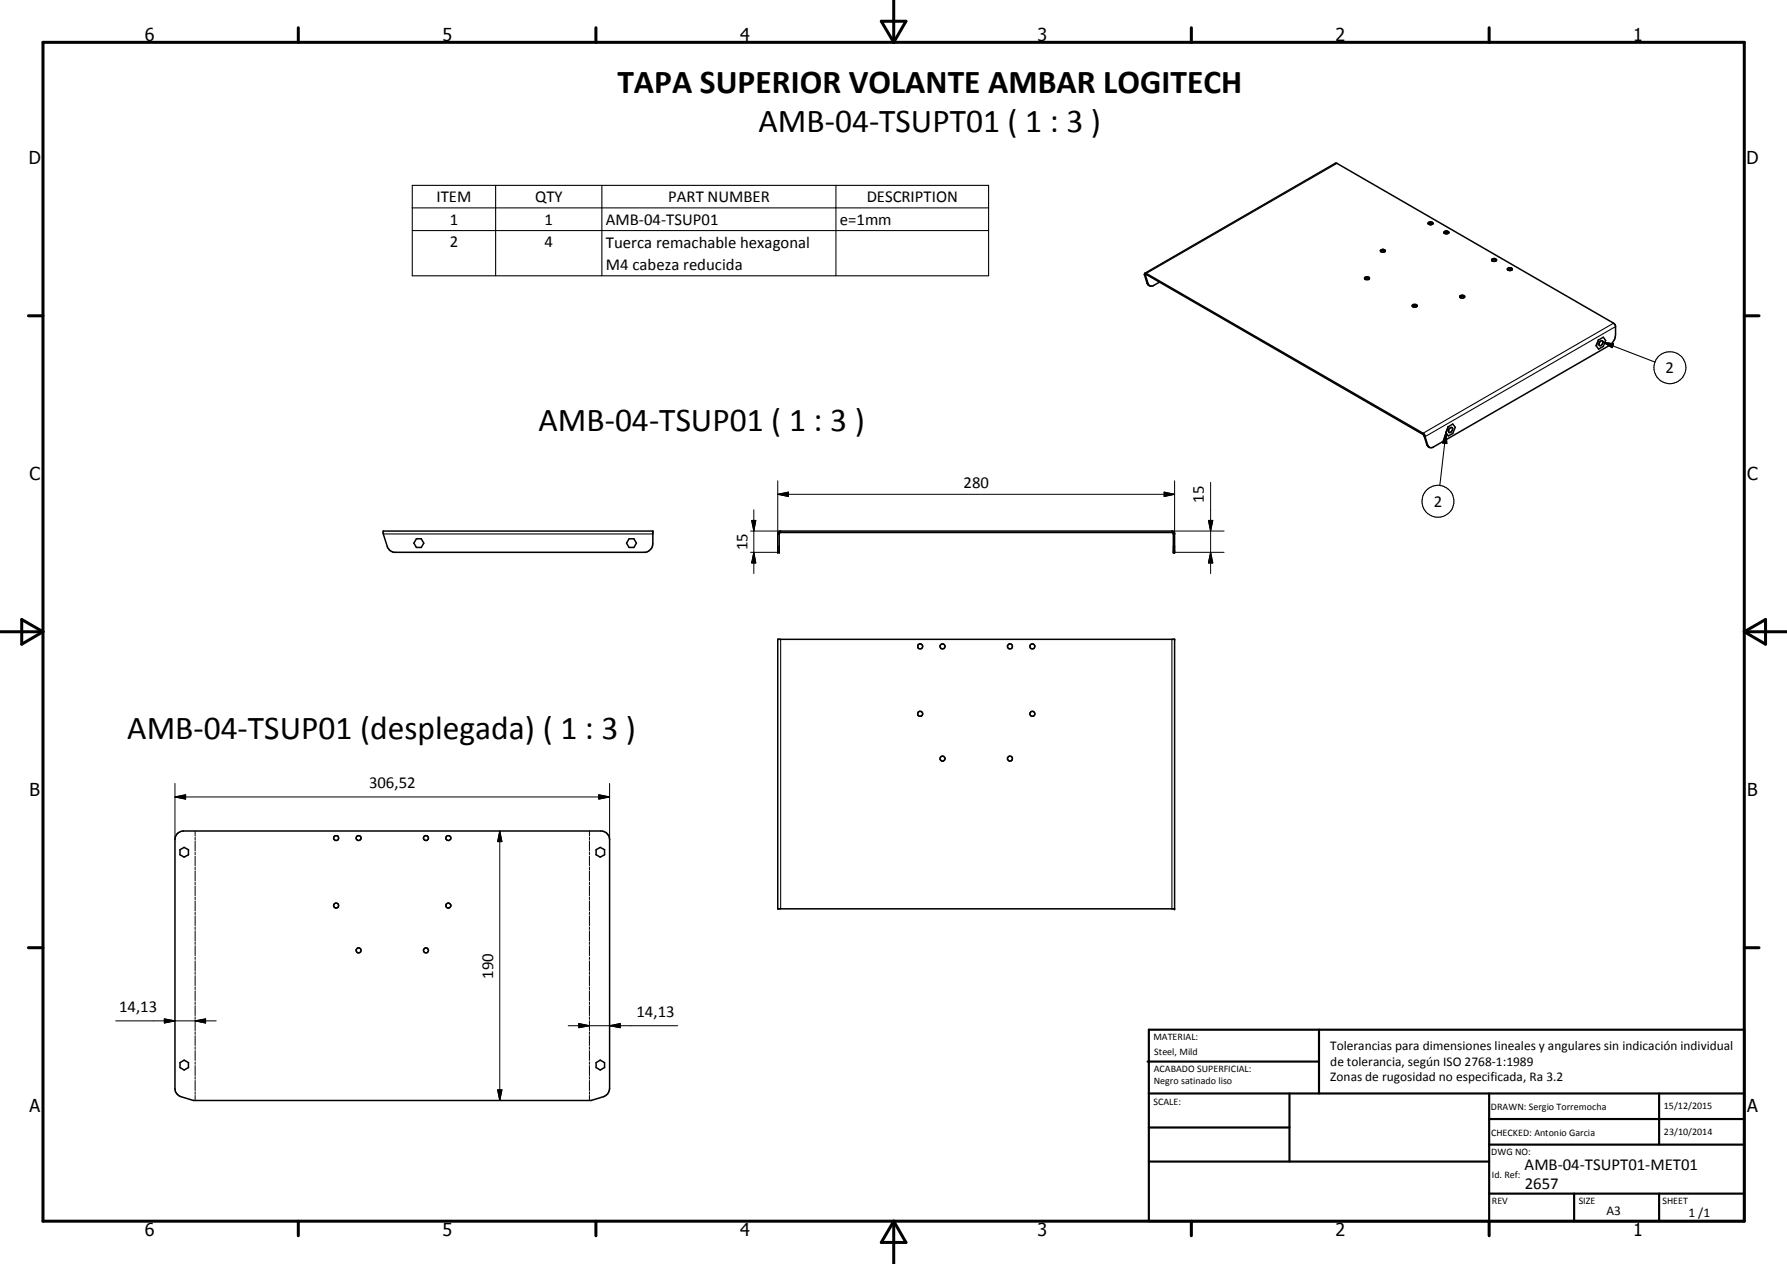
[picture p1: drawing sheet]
<svg xmlns="http://www.w3.org/2000/svg" width="420mm" height="297mm" viewBox="0 0 420 297" stroke-linecap="round" stroke-linejoin="round" font-family="sans-serif">
<g fill="none" stroke="#000" stroke-width=".35">
<path d="M324.6 58.9a.59 .59 0 0 1 .6-.3 .59 .59 0 0 1 .5 .5 .7 .7 0 0 1-1.1-.2zM324.6 59.1l.4-.2 .7 .2M335.8 52.6l.4 .2 .7-.2M335.8 52.6a.53 .53 0 0 1 .5-.5 .53 .53 0 0 1 .6 .5M335.8 52.6a.77 .77 0 0 1 1.1 0M339.5 54.8a.53 .53 0 0 1 .6-.5 .53 .53 0 0 1 .5 .5M339.5 54.8l.5 .1 .6-.1M339.5 54.8l.4-.2 .7 .2M269.1 64.5l.6 2 .6 .7M269.1 64.5l.2 .2M269.2 64.2l44.8-25.8h.2l65.2 37.5 .4 .7v2.1a3.3 3.3 0 0 1-1.4 2.5l-41.4 23.8a1.08 1.08 0 0 1-1.5-.5l-.7-2M269.2 64.2h.2l65.2 37.6 .3 .4 .2 .4"/>
<path d="M269.2 64.2l-.1 .3M269.3 64.7l.7 2.2 .5 .3h.6l1.5-.9M269.3 64.7l.2-.2 65.2 37.7 .1 .3M320.9 65.2a.69 .69 0 0 1 1.1 .2l-.2 .3h-.7l-.2-.2zM320.9 65.5l.4-.2 .7 .2M332.1 72v-.3l.2-.2h.6l.3 .2v.3M332.1 72l.2 .2 .9-.2M332.1 72l.3-.2 .8 .2M343.3 69.8h-.1a.57 .57 0 0 1 .6-.4 .57 .57 0 0 1 .5 .4M343.3 69.8l.4 .3 .6-.3M343.3 69.8l.3-.2 .7 .2M350.7 61.2l.6-.2 .5 .2"/>
<path d="M350.8 61a.6 .6 0 0 1 .6-.2 .6 .6 0 0 1 .4 .5 .69 .69 0 0 1-1.1-.3zM354.5 63.4l.5-.2 .5 .2M354.6 63a.54 .54 0 0 1 .6-.1 .54 .54 0 0 1 .3 .5 .7 .7 0 0 1-1.1-.2zM375.8 79.9h.1M375.8 79.9l-.5 1.4M375.9 79.9l1.1-.7 .5 .8-.5 1.4-1.1 .6-.6-.7M375.9 79.9l-.6 1.4M376.2 80.3l.5-.2a.67 .67 0 0 1 0 .8 .67 .67 0 0 1-.7 .2zM334.8 102.5l.3 .1M335.1 102.6l.8 2.4M340.5 100.3l1.1-.6 .6 .7-.6 1.5-1.1 .5-.5-.7M340.5 100.3l-.5 1.4"/>
<path d="M340.8 100.7l.4-.2a.64 .64 0 0 1 .3 .7 .64 .64 0 0 1-.6 .4h-.2l-.1-.2zM90.1 124.8h63.4v3a2.2 2.2 0 0 1-1.7 2h-59.2l-.8-.4-.7-.7-1-3.2zM97.9 126.6h1.1l.6 1-.6 1.1h-1.1l-.6-1.1zM147.9 126.6h1.1l.6 1-.6 1.1h-1.1l-.6-1.1zM182.9 125.5a.66 .66 0 0 1 .6-.7h92l.4 .1 .3 .4v4.5h-.3v-4.3M182.9 125.5v4.3h.3v-4.5l.2-.2h92.3l.2 .4M182.9 125.5h.3M275.9 125.5h.3M182.9 150.2h93.3v63.4h-93.3zM237 177.9l.3-.2 .5 .1 .2 .7-.4 .4h-.3l-.4-.4zM41.6 196a2.04 2.04 0 0 1 1.5-.7h98.2a2 2 0 0 1 2 2v58.5a2.08 2.08 0 0 1-1.4 1.9l-2.9 .9h-93.5l-3.3-1-.9-.9-.2-.9v-58.5zM42.3 199.7l1-.6 1 .6v1.2l-1 .5-1-.5z"/>
<path d="M140.2 199.7l.9-.6 1 .6v1.2l-1 .5-.9-.5zM42.3 249.7l1-.6 1 .6v1.2l-1 .6-1-.6zM140.2 249.7l.9-.6 1 .6v1.2l-1 .6-.9-.6z"/>
<circle cx="216.3" cy="151.9" r=".59"/>
<circle cx="221.6" cy="151.9" r=".59"/>
<circle cx="237.5" cy="151.9" r=".59"/>
<circle cx="242.7" cy="151.9" r=".59"/>
<circle cx="216.3" cy="167.8" r=".58"/>
<circle cx="221.6" cy="178.3" r=".58"/>
<circle cx="242.7" cy="167.7" r=".59"/>
<circle cx="79" cy="196.9" r=".58"/>
<circle cx="84.3" cy="196.9" r=".58"/>
<circle cx="100.1" cy="196.9" r=".58"/>
<circle cx="105.4" cy="196.9" r=".59"/>
<circle cx="79" cy="212.8" r=".59"/>
<circle cx="105.4" cy="212.8" r=".58"/>
<circle cx="84.3" cy="223.3" r=".6"/>
<circle cx="100.1" cy="223.3" r=".59"/>
</g>
<g fill="none" stroke="#000" stroke-width=".25">
<path d="M314.4 38.4l-44.9 25.9-.2 .4M96.9 43.6h135.5v21.2h-135.5zM96.9 48.9h135.5M96.9 54.2h135.5M116.5 43.6v21.2M141.5 43.6v21.2M196.5 43.6v21.2M269.7 66.5l.2 .2M379.4 75.9l-44.8 25.9v.3M379.8 76.8l-44.7 25.8M376.9 80.4l2.5 .4-.4 .9zM376.9 80.4l12.2 4.7"/>
<path d="M335.5 104.5l.2 .1M340 101.7l.2 2.5-1-.1zM340 101.7l-1.5 12.4M90.1 125.5h63.4M182.9 128.4h.3M183.5 124.8v.3M275.5 124.8v.3M275.9 128.4h.3M183.5 150.2v63.4M275.5 150.2v63.4"/>
<circle cx="392.6" cy="86.4" r="3.8"/>
<circle cx="338.1" cy="117.8" r="3.8"/>
</g>
<g fill="#000">
<circle cx="182.9" cy="129.8" r=".18"/>
<circle cx="183.2" cy="129.8" r=".18"/>
<circle cx="275.9" cy="129.8" r=".18"/>
<circle cx="276.2" cy="129.8" r=".18"/>
<circle cx="276.2" cy="150.2" r=".18"/>
<circle cx="276.2" cy="213.6" r=".18"/>
</g>
<g fill="none" stroke="#000" stroke-width=".24">
<path d="M177.2 119.8v15M182.9 116.2l2.5-.5v1zM182.9 116.2h93.3M182.9 113v12.5M273.7 115.7l2.5 .5-2.5 .5zM276.2 113v12.5M284.6 113.4v21.4M176.5 129.8h6.4M176.5 124.8h7M176.7 122.3h1l-.5 2.5zM177.2 129.8l.5 2.5h-1zM275.5 124.8h12.3"/>
<path d="M276.2 129.8h11.6M284.1 122.3h1l-.5 2.5zM284.6 129.8l.5 2.5h-1zM41.1 187.3l2.5-.5v1zM41.1 187.3h102.2M41.1 184.1v13.2M45.9 195.3v1.2M45.9 196.8v.6M45.9 197.6v2.4M117.5 195.3l.5 2.5h-1zM117.5 195.3v63.3M138.6 195.3v1.2"/>
<path d="M138.6 196.8v.6M138.6 197.6v2.4M140.8 186.8l2.5 .5-2.5 .5zM143.3 184.1v13.2M45.9 200.3v.5M45.9 201.2v2.3M45.9 203.8v.6M45.9 204.6v2.4M45.9 207.3v.6M45.9 208.2v2.3M45.9 210.8v.6M45.9 211.7v2.3"/>
<path d="M45.9 214.3v.6M45.9 215.2v2.4M45.9 217.8v.6M45.9 218.7v2.4M138.6 200.3v.5M138.6 201.2v2.3M138.6 203.8v.6M138.6 204.6v2.4M138.6 207.3v.6M138.6 208.2v2.3M138.6 210.8v.6M138.6 211.7v2.3"/>
<path d="M138.6 214.3v.6M138.6 215.2v2.4M138.6 217.8v.6M138.6 218.7v2.4M27.2 239.9h23.6M38.6 239.4l2.5 .5-2.5 .5zM45.9 239.9l2.4-.5v1zM45.9 221.4v.6M45.9 222.2v2.4M45.9 224.9v.6M45.9 225.8v2.3M45.9 228.4v.6"/>
<path d="M45.9 229.3v2.3M45.9 231.9v.6M45.9 232.8v2.4M45.9 235.5v.6M45.9 236.3v2.4M45.9 239v.6M45.9 239.9v2.3M138.6 221.4v.6M138.6 222.2v2.4M138.6 224.9v.6M138.6 225.8v2.3M138.6 228.4v.6"/>
<path d="M138.6 229.3v2.3M138.6 231.9v.6M138.6 232.8v2.4M138.6 235.5v.6M138.6 236.3v2.4M138.6 239v.6M138.6 239.9v2.3M45.9 242.5v.6M45.9 243.4v2.3M45.9 246v.6M45.9 246.9v2.3M45.9 249.6v.5"/>
<path d="M45.9 250.4v2.4M45.9 253v.6M45.9 253.9v2.4M45.9 256.6v.6M45.9 257.4v1.2M117 256.1h1l-.5 2.5zM133.6 241h25.7M136.1 240.5l2.5 .5-2.5 .5zM138.6 242.5v.6M138.6 243.4v2.3M138.6 246v.6M138.6 246.9v2.3"/>
<path d="M138.6 249.6v.5M138.6 250.4v2.4M138.6 253v.6M138.6 253.9v2.4M138.6 256.6v.6M138.6 257.4v1.2M143.3 241l2.5-.5v1z"/>
</g>
<g fill="none" stroke="#000" stroke-width=".71">
<path d="M10.1 9.9h400v277.1h-400zM70.1 6.5v3.4M140.1 6.5v3.4M207.2 5h5.8l-2.9 4.9zM210.1 0v9.9M280.1 6.5v3.4M350.1 6.5v3.4M6.7 74.2h3.4M410.1 74.2h3.5M.1 148.5h10M5.1 145.6l5 2.9-5 2.9zM410.1 148.5h10"/>
<path d="M410.1 148.5l5-2.9v5.8zM6.7 222.7h3.4M410.1 222.7h3.5M70.1 287v3.4M140.1 287v3.4M210.1 287v10M210.1 287l2.9 5h-5.8zM280.1 287v3.4M350.1 287v3.4"/>
</g>
<g fill="none" stroke="#000" stroke-width=".51">
<path d="M269.8 249.5h40.3M270.1 242h140v45h-140zM270.1 257h140M303.2 257v16M310.1 242v15M350.1 257v30M390.1 257v12M270.1 265h33.1M270.1 273h80M350.1 269h60M350.1 263h60M350.1 280.5h60"/>
<path d="M370.1 280.5v6.5M390.1 280.5v6.5"/>
</g>
<g fill="#000">
<path d="M376.9 80.4l2.5 .4-.4 .9zM182.9 116.2l2.5-.5v1zM273.7 115.7l2.5 .5-2.5 .5zM340 101.7l.2 2.5-1-.1zM176.7 122.3h1l-.5 2.5zM177.2 129.8l.5 2.5h-1zM284.1 122.3h1l-.5 2.5zM284.6 129.8l.5 2.5h-1zM41.1 187.3l2.5-.5v1zM117.5 195.3l.5 2.5h-1zM140.8 186.8l2.5 .5-2.5 .5zM45.9 239.9l2.4-.5v1z"/>
<path d="M38.6 239.4l2.5 .5-2.5 .5zM117 256.1h1l-.5 2.5zM136.1 240.5l2.5 .5-2.5 .5zM143.3 241l2.5-.5v1z"/>
</g>
<g font-size="7.9">
<text x="145.1" y="22">TAPA SUPERIOR VOLANTE AMBAR LOGITECH</text>
<text x="178.3" y="30.9">AMB-04-TSUPT01 ( 1 : 3 )</text>
<text x="126.6" y="101.2">AMB-04-TSUP01 ( 1 : 3 )</text>
<text x="29.9" y="173.7">AMB-04-TSUP01 (desplegada) ( 1 : 3 )</text>
</g>
<g font-size="4.2">
<text x="34" y="9.6">6</text>
<text x="104" y="9.6">5</text>
<text x="174" y="9.6">4</text>
<text x="244" y="9.6">3</text>
<text x="314" y="9.6">2</text>
<text x="384" y="9.6">1</text>
<text x="6.8" y="38.7">D</text>
<text x="410.6" y="38.7">D</text>
<text x="7" y="112.9">C</text>
<text x="410.8" y="112.9">C</text>
<text x="7" y="187.1">B</text>
<text x="410.8" y="187.1">B</text>
<text x="7" y="261.4">A</text>
<text x="410.8" y="261.4">A</text>
<text x="34" y="290.4">6</text>
<text x="104" y="290.4">5</text>
<text x="174" y="290.4">4</text>
<text x="244" y="290.4">3</text>
<text x="314" y="290.4">2</text>
<text x="384" y="290.4">1</text>
</g>
<g font-size="3.9">
<text x="102.6" y="47.5">ITEM</text>
<text x="125.8" y="47.5">QTY</text>
<text x="157.1" y="47.5">PART NUMBER</text>
<text x="203.8" y="47.5">DESCRIPTION</text>
<text x="105.7" y="52.8">1</text>
<text x="128" y="52.8">1</text>
<text x="142.4" y="52.8">AMB-04-TSUP01</text>
<text x="197.5" y="52.8">e=1mm</text>
<text x="105.7" y="58.1">2</text>
<text x="128" y="58.1">4</text>
<text x="142.4" y="58.2">Tuerca remachable hexagonal</text>
<text x="142.4" y="63.5">M4 cabeza reducida</text>
<text x="391.6" y="87.7">2</text>
<text x="226.6" y="114.6">280</text>
<text x="283.1" y="118.2" transform="rotate(-90 283.1 118.2)">15</text>
<text x="337.1" y="119.1">2</text>
<text x="175.7" y="129.3" transform="rotate(-90 175.7 129.3)">15</text>
<text x="86.8" y="185.2">306,52</text>
<text x="115.9" y="230" transform="rotate(-90 115.9 230)">190</text>
<text x="28" y="237.9">14,13</text>
<text x="149.6" y="238.9">14,13</text>
<text x="358.5" y="275">AMB-04-TSUPT01-MET01</text>
<text x="358.5" y="279.4">2657</text>
</g>
<g font-size="3.1">
<text x="312.7" y="246.8">Tolerancias para dimensiones lineales y angulares sin indicación individual</text>
<text x="312.7" y="250.4">de tolerancia, según ISO 2768-1:1989</text>
<text x="312.7" y="254">Zonas de rugosidad no especificada, Ra 3.2</text>
<text x="377.7" y="285.6">A3</text>
<text x="397" y="285.9">1 /1</text>
</g>
<g font-size="2.4">
<text x="271.2" y="244.4">MATERIAL:</text>
<text x="271.3" y="252">ACABADO SUPERFICIAL:</text>
<text x="271.4" y="247.9">Steel, Mild</text>
<text x="271.3" y="254.6">Negro satinado liso</text>
<text x="271.2" y="259.7">SCALE:</text>
<text x="350.6" y="260.8">DRAWN: Sergio Torremocha</text>
<text x="391.2" y="260.6">15/12/2015</text>
<text x="350.6" y="267">CHECKED: Antonio Garcia</text>
<text x="391.2" y="266.7">23/10/2014</text>
<text x="350.6" y="271.4">DWG NO:</text>
<text x="350.8" y="276.9">Id. Ref:</text>
<text x="350.8" y="282.8">REV</text>
<text x="371.2" y="282.9">SIZE</text>
<text x="390.9" y="282.9">SHEET</text>
</g>
</svg>
